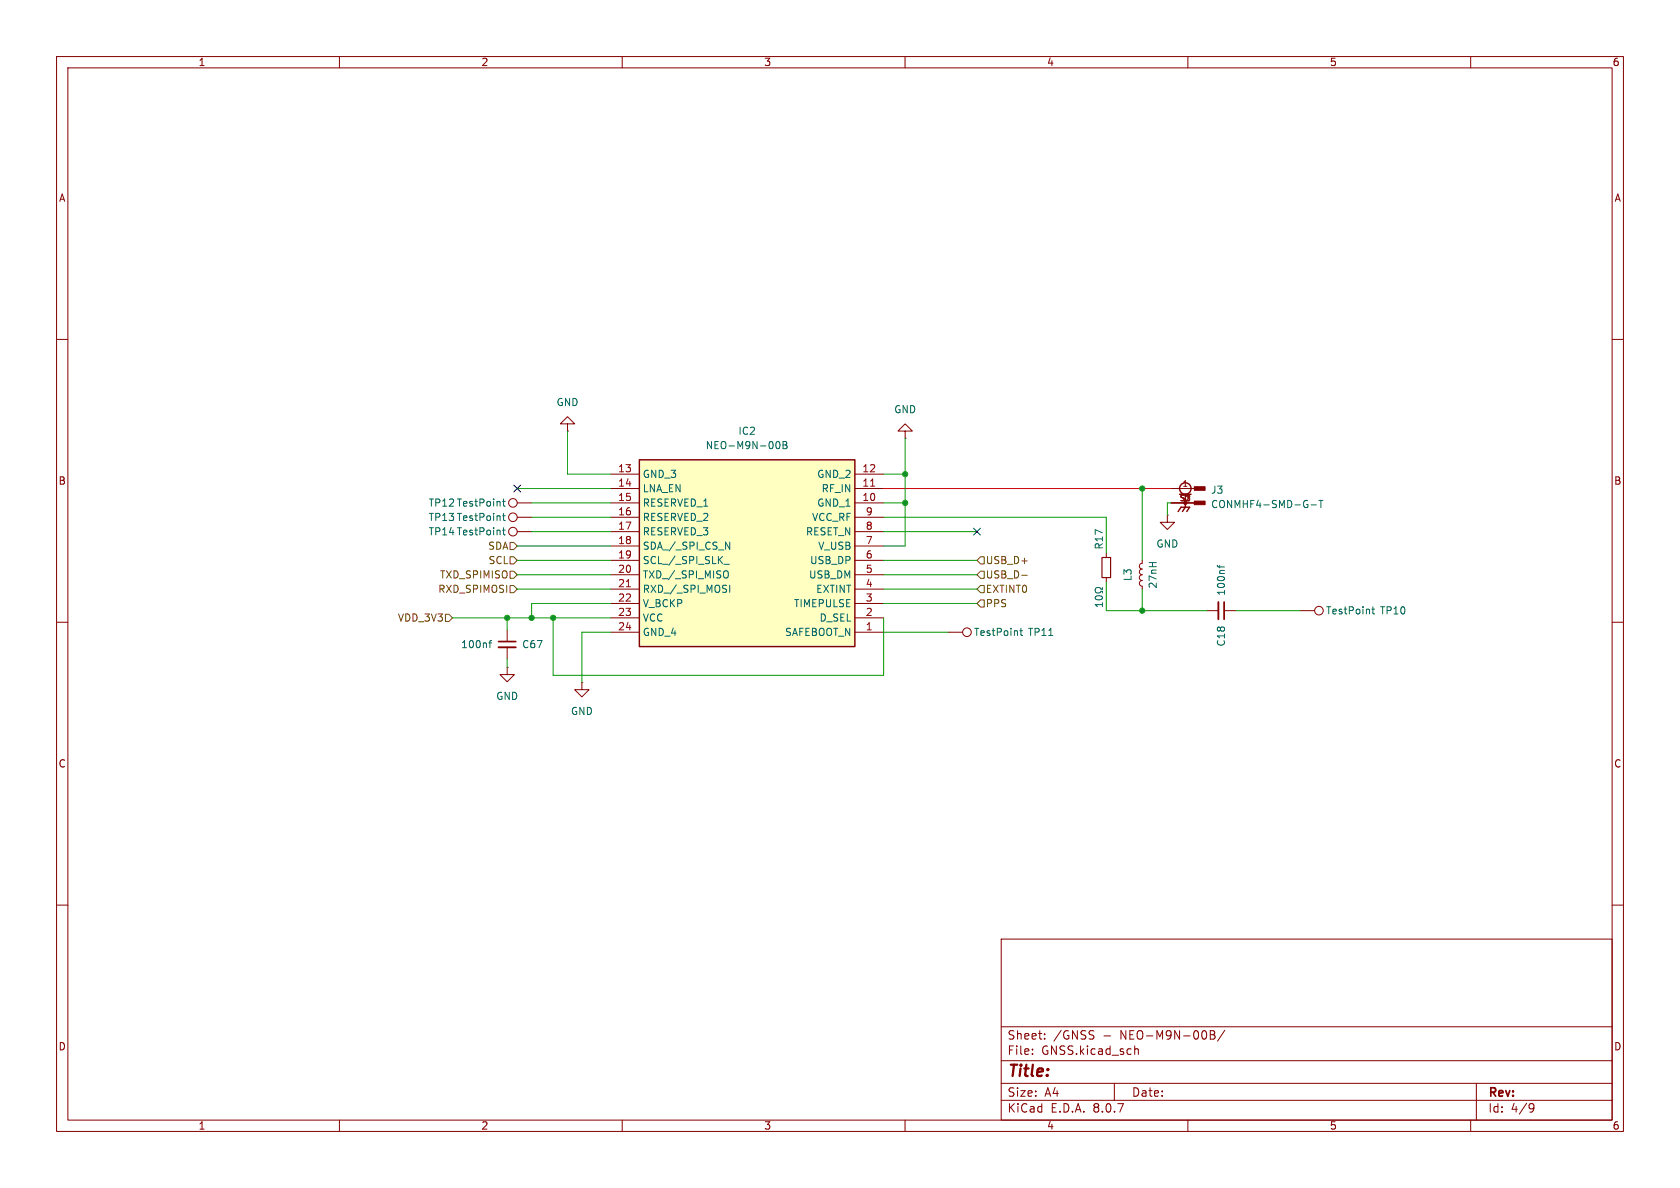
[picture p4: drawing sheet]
<svg xmlns="http://www.w3.org/2000/svg" width="297mm" height="210mm" viewBox="0 0 297 210" stroke-linecap="round" stroke-linejoin="round" font-family="sans-serif">
<g fill="none" stroke="#840000" stroke-width=".18">
<path d="M10 10h277v190h-277zM12 12h273v186h-273zM60 10v2M110 10v2M160 10v2M210 10v2M260 10v2M10 60h2M100.3 74.9h1.3l-1.3-1.2-1.2 1.2h1.2v1.3M100.3 76.2h.1M160 76.2h1.3l-1.3-1.3-1.3 1.3h1.3v1.3M160 77.5h.1"/>
<path d="M285 60h2M91.4 91.4h2.6M91.4 94h2.6M91.4 88.9h2.6M10 110h2M89.7 118v1.3h1.2l-1.2 1.2-1.3-1.2h1.3M89.7 118h.1M89.7 111.4v2M89.7 114.4v2.1M229.9 108h2.5M285 110h2M102.9 120.7v1.2h1.2l-1.2 1.3-1.3-1.3h1.3"/>
<path d="M102.9 120.7h.1M10 160h2M177 166h108v32h-108zM285 160h2M60 198v2M110 198v2M160 198v2M177 194.5h108M177 191.5h108M177 187.5h108M177 181.5h108M182.5 186.3v.1"/>
<path d="M182.5 185.5v.1M184.7 183.6v.1M184.7 182.8v.1M193.2 182.2l.2 .1M193.3 183.1v.5M197 191.5v3M200.6 184.9v1.5M200.6 185.5l.2-.1 .4 .1v.9M210 198v2M214 182.2h.5l.2 .1v.3l-.2 .3a.4 .4 0 0 1 .3 .4 .4 .4 0 0 1-.3 .4h-.5zM214 182.9h.5M216.5 182.1l-1.3 2"/>
<path d="M260 198v2M261 191.5v6.5M270.6 195.1l.5 .1a.99 .99 0 0 1-.4 1.4h-.2M271.2 195.7l-.3 .3h-.3"/>
<circle cx="90.7" cy="94" r=".76"/>
<circle cx="90.7" cy="91.4" r=".76"/>
<circle cx="90.7" cy="88.9" r=".76"/>
<circle cx="233.2" cy="107.9" r=".76"/>
</g>
<path d="M88.8 91.2h.5M88.8 93.7h.5M88.8 88.6h.5M89 88.2v1.1l.3 .2M89 90.7v1.1l.3 .2M89 93.3v1.1l.3 .2M86.4 113.7h.5M86.9 113.2l-.3 .2v1.1M242.5 107.7h.5M242.7 107.3v1l.3 .2" fill="none" stroke="#006464" stroke-width=".18"/>
<path d="M88.1 114.4h3.1" fill="none" stroke="#840000" stroke-width=".33"/>
<path d="M88.1 113.4h3.1" fill="none" stroke="#840000" stroke-width=".3"/>
<path d="M113 81.3h38.1v33h-38.1z" fill="#ffffc2"/>
<g fill="none" stroke="#840000" stroke-width=".25">
<path d="M113 81.3h38.1v33h-38.1zM208.3 90.4l.5-.7h1.5l-.5 .7M209.5 87.4v2.3l-.5 .7"/>
<circle cx="209.5" cy="86.4" r="1.02"/>
</g>
<g fill="none" stroke="#840000" stroke-width=".18">
<path d="M107.9 88.9h5.1M107.9 86.4h5.1M107.9 83.8h5.1M107.9 91.4h5.1M107.9 94h5.1M107.9 96.5h5.1M107.9 99.1h5.1M151.1 88.9h5.1M151.1 86.4h5.1M151.1 83.8h5.1M151.1 91.4h5.1M151.1 94h5.1"/>
<path d="M151.1 96.5h5.1M151.1 99.1h5.1M195.6 97.8v.8M201.9 99.1v.5l-.3 .1-.2 .4 .2 .3 .3 .2-.3 .1-.1 .2v.5l.4 .2-.3 .1-.2 .4 .2 .4 .3 .1-.3 .2-.2 .3 .2 .4 .3 .1v.5M206.4 91.1v1.2h1.2l-1.2 1.3-1.3-1.3h1.3M206.4 91.1h.1M207 88.9h5.1M207 86.4h5.1M107.9 111.8h5.1M107.9 109.2h5.1M107.9 101.6h5.1M107.9 104.1h5.1"/>
<path d="M107.9 106.7h5.1M151.1 111.8h5.1M151.1 109.2h5.1M151.1 101.6h5.1M151.1 104.1h5.1M151.1 106.7h5.1M167.6 111.8h2.6M195.6 102.1v.8M213.4 108h2M216.4 108h2"/>
<circle cx="170.9" cy="111.8" r=".76"/>
</g>
<path d="M153.9 85.9h.7M110.7 103.7h.8" fill="none" stroke="#a90000" stroke-width=".18"/>
<g fill="none" stroke="#006464" stroke-width=".18">
<path d="M137.3 78.2l.2-.2a.68 .68 0 0 1 .4 .7 .68 .68 0 0 1-.4 .6l-.2-.1-.1-.4zM138.4 78h.5l.2 .3-.2 .4 .2 .1 .1 .3-.3 .2h-.5zM138.4 78.7h.5M128 99.8h.9M128.3 95.8l.7 1.3v-1.3M215.2 99.9l.2 .3h1.1M215.6 99.9v.5M231.8 89.2h.9M233.2 88.5h.7M233.5 88.5v1.2M128.2 100.9a.43 .43 0 0 1 .6 .4v.5a.43 .43 0 0 1-.6 .4M129 103.4v1.3"/>
<path d="M180.3 111.5h.5M180.5 111.1v1.1l.3 .1M185.4 112.3h.7M193.7 105.5a.75 .75 0 0 1 1.2 .2 .72 .72 0 0 1-1.3-.1zM194.9 103.9v.3h-.3a.54 .54 0 0 0-.7-.3 .54 .54 0 0 0-.2 .7 .58 .58 0 0 0 .9-.1h.3v.3M194.9 106.5v.7M194.9 106.9h-1.3l.4 .3"/>
</g>
<path d="M194.8 98.6h1.5v3.5h-1.5z" fill="none" stroke="#840000" stroke-width=".2"/>
<path d="M215.4 106.4v3.1" fill="none" stroke="#840000" stroke-width=".33"/>
<path d="M216.4 106.4v3.1" fill="none" stroke="#840000" stroke-width=".3"/>
<g fill="#840000" stroke="#840000" stroke-width=".18">
<path d="M211.1 88.6h1.9v.6h-1.9z"/>
<path d="M211.1 86h1.9v.7h-1.9z"/>
</g>
<path d="M90.2 98.4h.6l.6 .7-.6 .6h-.6zM90.2 95.9h.6l.6 .6-.6 .7h-.6zM173.4 98.4h.6v1.3h-.6l-.7-.6zM78.7 108.6h.7l.6 .6-.6 .7h-.7zM90.2 101h.6l.6 .6-.6 .6h-.6zM90.2 103.5h.6l.6 .6-.6 .7h-.6zM173.4 106h.6v1.3h-.6l-.7-.6zM173.4 101h.6v1.2h-.6l-.7-.6zM173.4 103.5h.6v1.3h-.6l-.7-.7zM180.6 101.7h1" fill="none" stroke="#725600" stroke-width=".18"/>
<g fill="none" stroke="#009600" stroke-width=".18">
<path d="M100.3 76.2v7.6h7.6M160 77.5v19h-3.8M91.4 86.4h16.5M91.4 96.5h16.5M91.4 99.1h16.5M94 94h13.9M94 91.4h13.9M94 88.9h13.9M156.2 94h16.5M156.2 91.4h39.4v6.4M156.2 83.8h3.8M156.2 88.9h3.8"/>
<path d="M156.2 99.1h16.5M201.9 86.4v12.7M207 88.9h-.6v2.2M80 109.2h27.9M89.7 109.2v2.2M89.7 116.5v1.5M91.4 104.1h16.5M91.4 101.6h16.5M97.8 109.2v10.2h58.4v-10.2M107.9 111.8h-5v8.9M107.9 106.7h-13.9v2.5M156.2 104.1h16.5"/>
<path d="M156.2 111.8h11.4M156.2 106.7h16.5M156.2 101.6h16.5M195.6 102.9v5.1h17.8M201.9 104.1v3.9M218.4 108h11.5"/>
</g>
<path d="M156.2 86.4h19.1" fill="none" stroke="#f01" stroke-width=".18"/>
<path d="M175.3 86.4h31.7" fill="none" stroke="#ff0008" stroke-width=".18"/>
<path d="M90.8 85.8l1.2 1.2M92 85.8l-1.2 1.2M172.1 93.4l1.2 1.2M173.3 93.4l-1.2 1.2" fill="none" stroke="#000084" stroke-width=".18"/>
<g fill="#009600" stroke="#009600" stroke-width=".18">
<circle cx="94" cy="109.2" r=".46"/>
<circle cx="97.8" cy="109.2" r=".46"/>
<circle cx="89.7" cy="109.2" r=".46"/>
<circle cx="201.9" cy="86.4" r=".46"/>
<circle cx="160" cy="83.8" r=".46"/>
<circle cx="160" cy="88.9" r=".46"/>
<circle cx="201.9" cy="108" r=".46"/>
</g>
<text font-size="2.8" fill="#840000" x="178" y="190.9">Title:</text>
<g font-size="2.1" fill="#840000">
<text x="178" y="184">Sheet:</text>
<text x="186.2" y="184">/GNSS</text>
<text x="195" y="184">-</text>
<text x="198.2" y="184">NEO-M9N-00B/</text>
<text x="178" y="186.7">File:</text>
<text x="184.1" y="186.7">GNSS.kicad_sch</text>
<text x="178" y="196.9">KiCad</text>
<text x="178" y="194.1">Size:</text>
<text x="184.7" y="194.1">A4</text>
<text x="185.7" y="196.9">E.D.A.</text>
<text x="193.3" y="196.9">8.0.7</text>
<text x="200" y="194.1">Date:</text>
<text x="263" y="194.3">Rev:</text>
<text x="263" y="196.9">Id:</text>
<text x="267.1" y="196.9">4/9</text>
</g>
<g font-size="1.8" fill="#840000">
<text x="35" y="11.9">1</text>
<text x="85" y="11.9">2</text>
<text x="135" y="11.9">3</text>
<text x="185" y="11.9">4</text>
<text x="235" y="11.9">5</text>
<text x="285" y="11.9">6</text>
<text x="10.3" y="35.9">A</text>
<text x="285.3" y="35.9">A</text>
<text x="10.3" y="85.9">B</text>
<text x="285.3" y="85.9">B</text>
<text x="10.3" y="135.9">C</text>
<text x="285.3" y="135.9">C</text>
<text x="10.3" y="185.9">D</text>
<text x="285.3" y="185.9">D</text>
<text x="35" y="199.9">1</text>
<text x="85" y="199.9">2</text>
<text x="135" y="199.9">3</text>
<text x="185" y="199.9">4</text>
<text x="235" y="199.9">5</text>
<text x="285" y="199.9">6</text>
</g>
<g font-size="1.8" fill="#006464">
<text x="98.3" y="72">GND</text>
<text x="130.4" y="77.1">IC2</text>
<text x="158" y="73.3">GND</text>
<text x="124.7" y="79.6">NEO-M9N-00B</text>
<text x="75.7" y="89.8">TP12 TestPoint</text>
<text x="113.5" y="84.7">GND_3</text>
<text x="113.5" y="87.2">LNA_EN</text>
<text x="113.5" y="89.8">RESERVED_1</text>
<text x="144.4" y="89.8">GND_1</text>
<text x="144.4" y="84.7">GND_2</text>
<text x="145.2" y="87.2">RF_IN</text>
<text x="214" y="87.5">J3</text>
<text x="75.7" y="92.3">TP13 TestPoint</text>
<text x="75.7" y="94.8">TP14 TestPoint</text>
<text x="113.5" y="92.3">RESERVED_2</text>
<text x="113.5" y="94.8">RESERVED_3</text>
<text x="142.4" y="94.8">RESET_N</text>
<text x="143.5" y="92.3">VCC_RF</text>
<text x="214" y="90">CONMHF4-SMD-G-T</text>
<text x="113.5" y="97.4">SDA_/_SPI_CS_N</text>
<text x="113.5" y="99.9">SCL_/_SPI_SLK_</text>
<text x="143.1" y="99.9">USB_DP</text>
<text x="144.6" y="97.4">V_USB</text>
<text x="195.2" y="97.2" transform="rotate(-90 195.2 97.2)">R17</text>
<text x="204.3" y="97">GND</text>
<text x="113.5" y="102.5">TXD_/_SPI_MISO</text>
<text x="113.5" y="105">RXD_/_SPI_MOSI</text>
<text x="113.5" y="107.5">V_BCKP</text>
<text x="140.3" y="107.5">TIMEPULSE</text>
<text x="142.9" y="102.5">USB_DM</text>
<text x="144.2" y="105">EXTINT</text>
<text x="200.3" y="102.8" transform="rotate(-90 200.3 102.8)">L3</text>
<text x="204.7" y="104.2" transform="rotate(-90 204.7 104.2)">27nH</text>
<text x="216.8" y="105.4" transform="rotate(-90 216.8 105.4)">100nf</text>
<text x="113.5" y="110.1">VCC</text>
<text x="113.5" y="112.6">GND_4</text>
<text x="138.7" y="112.6">SAFEBOOT_N</text>
<text x="144.8" y="110.1">D_SEL</text>
<text x="172.1" y="112.6">TestPoint</text>
<text x="181.6" y="112.6">TP11</text>
<text x="234.3" y="108.8">TestPoint</text>
<text x="243.8" y="108.8">TP10</text>
<text x="81.4" y="114.8">100nf</text>
<text x="92.2" y="114.8">C67</text>
<text x="216.8" y="114.4" transform="rotate(-90 216.8 114.4)">C18</text>
<text x="87.6" y="123.9">GND</text>
<text x="100.8" y="126.6">GND</text>
</g>
<g font-size="1.8" fill="#a90000">
<text x="109.2" y="83.6">13</text>
<text x="152.4" y="83.6">12</text>
<text x="109.2" y="86.1">14</text>
<text x="109.2" y="88.6">15</text>
<text x="152.4" y="88.6">10</text>
<text x="152.4" y="86.1">11</text>
<text x="109.2" y="91.2">16</text>
<text x="109.2" y="93.7">17</text>
<text x="153" y="93.7">8</text>
<text x="153" y="91.2">9</text>
<text x="109.2" y="96.3">18</text>
<text x="109.2" y="98.8">19</text>
<text x="109.2" y="101.3">20</text>
<text x="153" y="101.3">5</text>
<text x="153" y="98.8">6</text>
<text x="153" y="96.3">7</text>
<text x="109.2" y="103.9">21</text>
<text x="109.2" y="106.4">22</text>
<text x="153" y="106.4">3</text>
<text x="153" y="103.9">4</text>
<text x="109.2" y="109">23</text>
<text x="109.2" y="111.5">24</text>
<text x="153" y="111.5">1</text>
<text x="153" y="109">2</text>
</g>
<g font-size="1.8" fill="#725600">
<text x="86.2" y="97.4">SDA</text>
<text x="86.3" y="99.9">SCL</text>
<text x="174.2" y="99.9">USB_D+</text>
<text x="77.4" y="105">RXD_SPIMOSI</text>
<text x="77.7" y="102.5">TXD_SPIMISO</text>
<text x="174.2" y="107.5">PPS</text>
<text x="174.2" y="102.5">USB_D-</text>
<text x="174.2" y="105">EXTINT0</text>
<text x="70.2" y="110.1">VDD_3V3</text>
</g>
<g font-size="1.4" fill="#a90000">
<text x="208.5" y="88.6">S1</text>
<text x="208.9" y="86.1">1</text>
<text x="209.4" y="88.6">2</text>
</g>
<text font-size="1.4" fill="#840000" x="209.4" y="88.6">3</text>
</svg>
